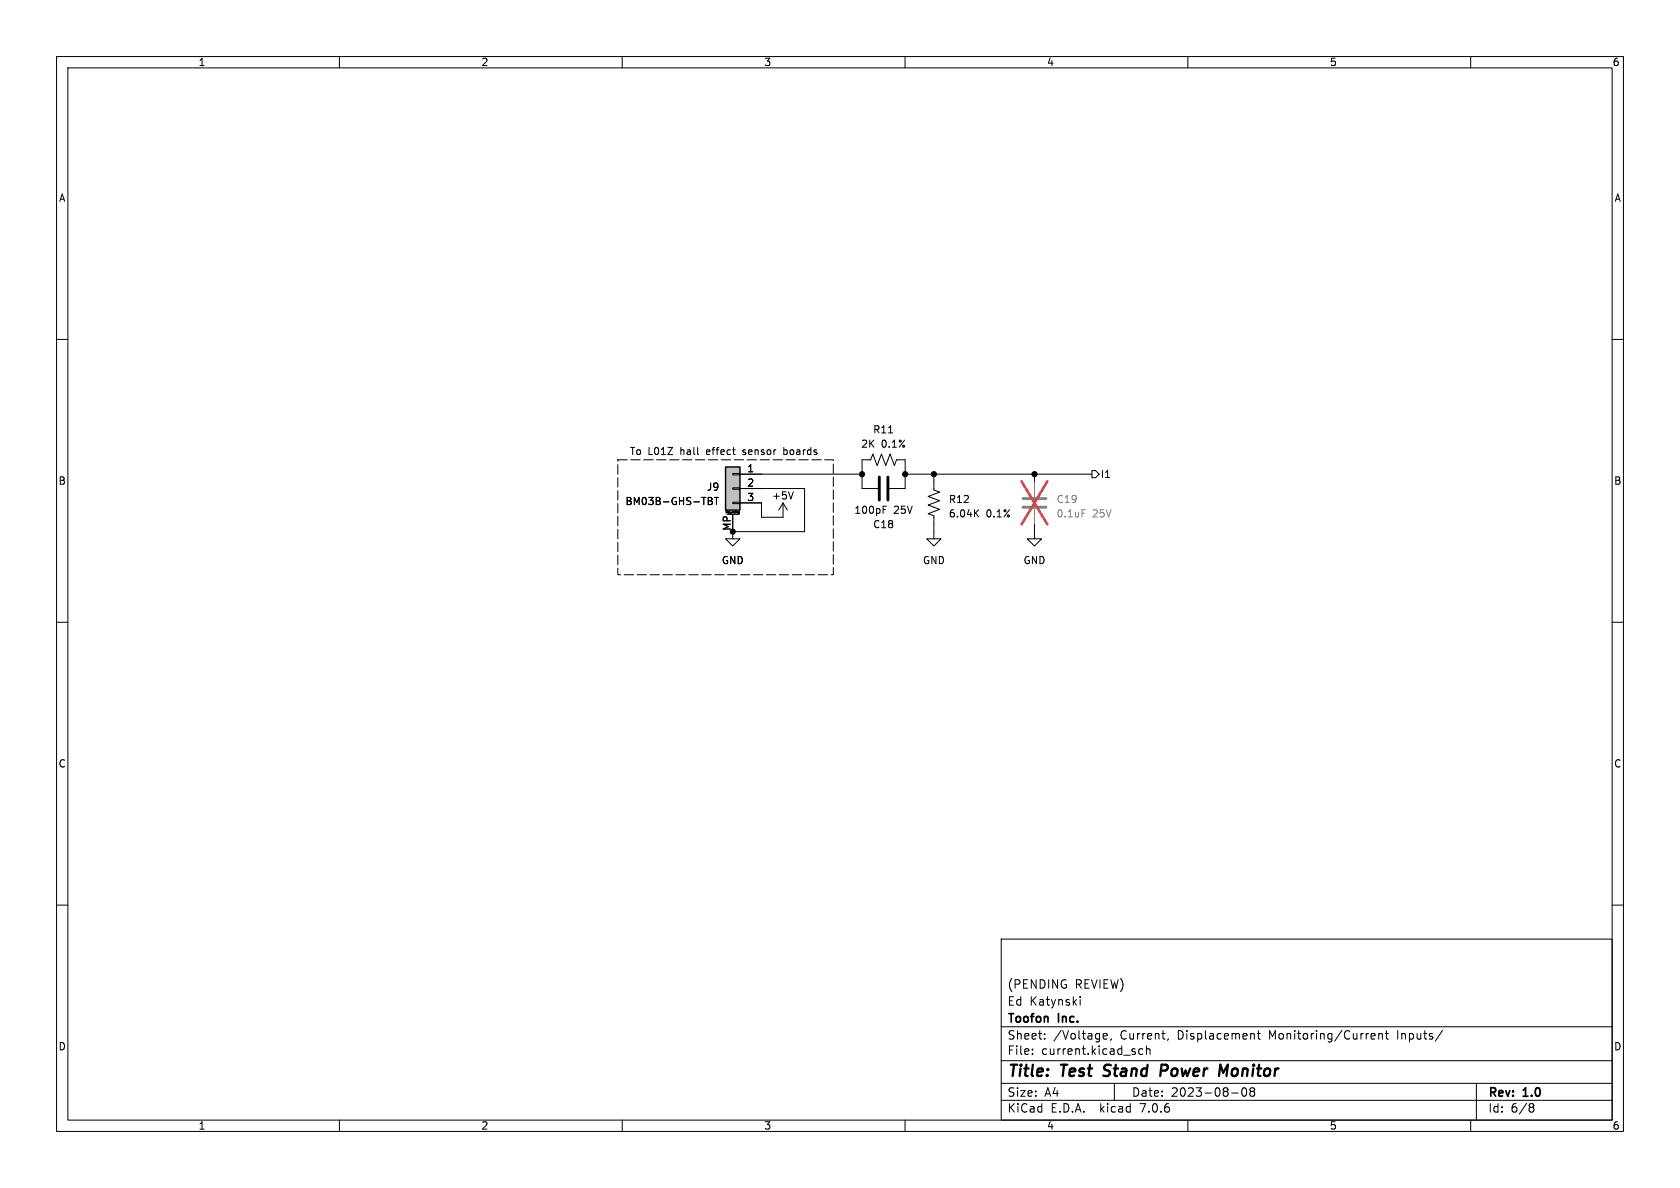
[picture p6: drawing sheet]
<svg xmlns="http://www.w3.org/2000/svg" width="297mm" height="210mm" viewBox="0 0 297 210" stroke-linecap="round" stroke-linejoin="round" font-family="sans-serif">
<g fill="none" stroke="#000" stroke-width=".18">
<path d="M10 10h277v190h-277zM12 12h273v186h-273zM60 10v2M110 10v2M160 10v2M210 10v2M260 10v2M10 60h2M285 60h2M138.6 79.1v1.3M138.7 79.5l-.1 .1M157.1 76.5h.7"/>
<path d="M125.2 87.9l.6 .2 .1 .2-.3 .2M125.2 88.5h.4M125.6 88.5l.3 .3v.3l-.7 .1M126.3 87.9h.7M126.7 87.9v1.3M128.4 90.7v-.4l.1 .3 .1-.3v.4M128.5 90.9h2.1M129.5 88.8h1.3v.2h-1.3zM129.5 86.2h1.3v.3h-1.3zM129.5 83.7h1.3v.2h-1.3zM129.5 94v1.3h-1.2l1.2 1.2 1.3-1.2h-1.3M129.5 90.9v3.1"/>
<path d="M129.8 90.3v.4M130 90.4h.1M130 90.3v.1M130.6 90.8h.1M130.6 90.5v.2h.1M130.6 90.5h.1v.3M130.6 90.5h.1M130.7 90.8h.1M130.8 83.8h21.6M130.8 86.4h11.4v7.6h-12.7M130.8 88.9h3.8v2.5h3.8v-2.5M138.4 88.9l-.7 1.3"/>
<path d="M138.4 88.9l.8 1.3M138.6 80.3l.1 .1M140.2 86.9l-.4 1.3M155.2 86.4h-2.8v-5.1h1.5l.4-1 .8 2 .7-2 .8 2 .8-2 .7 2 .4-1h1.5v5.1h-2.8M156.1 90.1h.4M156.1 89.5h.6M160 83.8h33M165.1 83.8v2.8l1 .4-2 .8 2 .7-2 .8 2 .7-2 .8 1 .4v4.1h-1.3l1.3 1.2 1.3-1.2h-1.3M172.5 90.7l.5 .7M173 90.1l-.7 .7M182.9 92.7v2.6h1.2l-1.2 1.2-1.3-1.2h1.3M182.9 83.8v1.3"/>
<path d="M193 83.2h.7l.6 .6-.6 .7h-.7zM10 110h2M285 110h2M10 160h2M285 160h2M177 166h108v32h-108zM191 176.2v.1M191 176.7v1M60 198v2M110 198v2M160 198v2M177 194.5h108"/>
<path d="M177 191.5h108M177 187.5h108M177 181.5h108M182.5 186.3v.1M182.5 185.5v.1M184.7 183.6v.1M184.7 182.8v.1M195 183.2l.7-.1v-.3l-.5-.1-.2 .2 .1 .7h.6M196.5 183.6l-.2 .3M197 191.5v3M202 185.5l-.4-.1-.3 .3v.4l.2 .2h.5M202.7 185.5l.2-.1 .3 .1 .1 .9"/>
<path d="M202.7 184.9v1.5M206.5 183.6l-.1 .3M210 198v2M217.7 193.2h1.2M219.7 192.4l.2-.1a.81 .81 0 0 1 .6 .6 .81 .81 0 0 1-.3 .8l-.2 .1a.81 .81 0 0 1-.3-1.4zM221.2 192.9l-.2-.2 .2-.4 .5 .1 .1 .2-.3 .3M221.2 192.9l-.2 .3v.3l.2 .3 .5-.1 .1-.2-.1-.4-.2-.2M221.2 192.9h.3M221.5 182.7l.2 .2v.8M222.2 182.7h.6M222.5 182.2v1.3l.3 .2M242.6 182.7l.4 .1 .1 .3-.7 .1"/>
<path d="M243 183.6l-.4 .1M243.7 182.8l.3-.1 .3 .1 .1 .9M243.7 182.7v1M244.9 182.7h.6M245.1 182.2v1.3l.4 .2M255 182.1l-1.3 2M260 198v2M261 191.5v6.5M270.6 195.1h.3l.3 .3-.3 .3M270.6 195.7h.3M270.9 195.7l.2 .2 .1 .4-.3 .3h-.3"/>
</g>
<path d="M195 190.1l.3 .1M195.3 188.4l-.1 .4 .1 .2M206.1 188.2h-.7l-.3 2M206.2 189.2l-1 .1M216.2 189.6l.9-1.4-.3 2" fill="none" stroke="#000" stroke-width=".4"/>
<path d="M180.8 89.7h4.1M180.8 88.1h4.1" fill="none" stroke="#808080" stroke-width=".51"/>
<path d="M182.9 85.1v2.8M182.9 89.9v2.8M191.3 90.1h.6" fill="none" stroke="#808080" stroke-width=".18"/>
<path d="M180.6 85.1l4.6 7.6M185.2 85.1l-4.6 7.6" fill="none" stroke="#eb3a3d" stroke-width=".46"/>
<path d="M128.3 82.6h2.5v7.6h-2.5z" fill="#c0c0c0" stroke="#c0c0c0" stroke-width=".18"/>
<path d="M128.3 82.6h2.5v7.6h-2.5z" fill="none" stroke="#000" stroke-width=".25"/>
<path d="M155.4 84.3v4.1M157 84.3v4.1" fill="none" stroke="#000" stroke-width=".51"/>
<path d="M109.2 81.3h38.1v20.3h-38.1v-20.3" fill="none" stroke="#000" stroke-width=".18" stroke-dasharray="1.7 .6"/>
<g fill="#000" stroke="#000" stroke-width=".18">
<circle cx="129.5" cy="94" r=".46"/>
<circle cx="152.4" cy="83.8" r=".46"/>
<circle cx="160" cy="83.8" r=".46"/>
<circle cx="165.1" cy="83.8" r=".46"/>
<circle cx="182.9" cy="83.8" r=".46"/>
</g>
<g font-size="2.8">
<text x="178" y="190.9">Title:</text>
<text x="187.7" y="190.9">Test</text>
<text x="196" y="190.9">Stand</text>
<text x="206.8" y="190.9">Power</text>
<text x="218" y="190.9">Monitor</text>
</g>
<g font-size="2.1">
<text x="178" y="178">Ed Katynski</text>
<text x="178" y="175">(PENDING</text>
<text x="190" y="175">REVIEW)</text>
<text x="178" y="184">Sheet:</text>
<text x="178" y="181.2">Toofon</text>
<text x="186.2" y="184">/Voltage,</text>
<text x="187.2" y="181.2">Inc.</text>
<text x="198.1" y="184">Current,</text>
<text x="208.3" y="184">Displacement</text>
<text x="224.6" y="184">Monitoring/Current</text>
<text x="247.4" y="184">Inputs/</text>
<text x="178" y="186.7">File:</text>
<text x="184.1" y="186.7">current.kicad_sch</text>
<text x="178" y="196.9">KiCad</text>
<text x="178" y="194.1">Size:</text>
<text x="184.7" y="194.1">A4</text>
<text x="185.7" y="196.9">E.D.A.</text>
<text x="194.6" y="196.9">kicad</text>
<text x="200" y="194.1">Date:</text>
<text x="201.8" y="196.9">7.0.6</text>
<text x="207" y="194.1">2023-08-08</text>
<text x="263" y="194.3">Rev:</text>
<text x="263" y="196.9">Id:</text>
<text x="267.1" y="196.9">6/8</text>
<text x="269.4" y="194.3">1.0</text>
</g>
<g font-size="1.8">
<text x="35" y="11.9">1</text>
<text x="85" y="11.9">2</text>
<text x="135" y="11.9">3</text>
<text x="185" y="11.9">4</text>
<text x="235" y="11.9">5</text>
<text x="285" y="11.9">6</text>
<text x="10.3" y="35.9">A</text>
<text x="285.3" y="35.9">A</text>
<text x="154.3" y="76.8">R11</text>
<text x="111.3" y="80.5">To L01Z</text>
<text x="120.4" y="80.5">hall</text>
<text x="125.2" y="80.5">effect</text>
<text x="131.8" y="80.5">sensor</text>
<text x="132" y="83.6">1</text>
<text x="139.2" y="80.5">boards</text>
<text x="152.1" y="79.3">2K</text>
<text x="155.8" y="79.3">0.1%</text>
<text x="10.3" y="85.9">B</text>
<text x="110.5" y="89.5">BM03B-GHS-TBT</text>
<text x="124.9" y="86.9">J9</text>
<text x="132" y="86.1">2</text>
<text x="132" y="88.6">3</text>
<text x="136.4" y="88.5">+5V</text>
<text x="167.6" y="89.1">R12</text>
<text x="194.5" y="84.7">I1</text>
<text x="285.3" y="85.9">B</text>
<text x="129.3" y="93.9" transform="rotate(-90 129.3 93.9)">MP</text>
<text x="150.9" y="91">100pF</text>
<text x="154.3" y="93.6">C18</text>
<text x="158" y="91">25V</text>
<text x="167.6" y="91.7">6.04K</text>
<text x="174.3" y="91.7">0.1%</text>
<text x="127.5" y="99.9">GND</text>
<text x="163.1" y="99.9">GND</text>
<text x="180.8" y="99.9">GND</text>
<text x="10.3" y="135.9">C</text>
<text x="285.3" y="135.9">C</text>
<text x="10.3" y="185.9">D</text>
<text x="285.3" y="185.9">D</text>
<text x="35" y="199.9">1</text>
<text x="85" y="199.9">2</text>
<text x="135" y="199.9">3</text>
<text x="185" y="199.9">4</text>
<text x="235" y="199.9">5</text>
<text x="285" y="199.9">6</text>
</g>
<g font-size="1.8" fill="#808080">
<text x="186.7" y="89.1">C19</text>
<text x="186.7" y="91.7">0.1uF</text>
<text x="193.1" y="91.7">25V</text>
</g>
<text font-size=".5" x="128.1" y="91">Mounting</text>
</svg>
